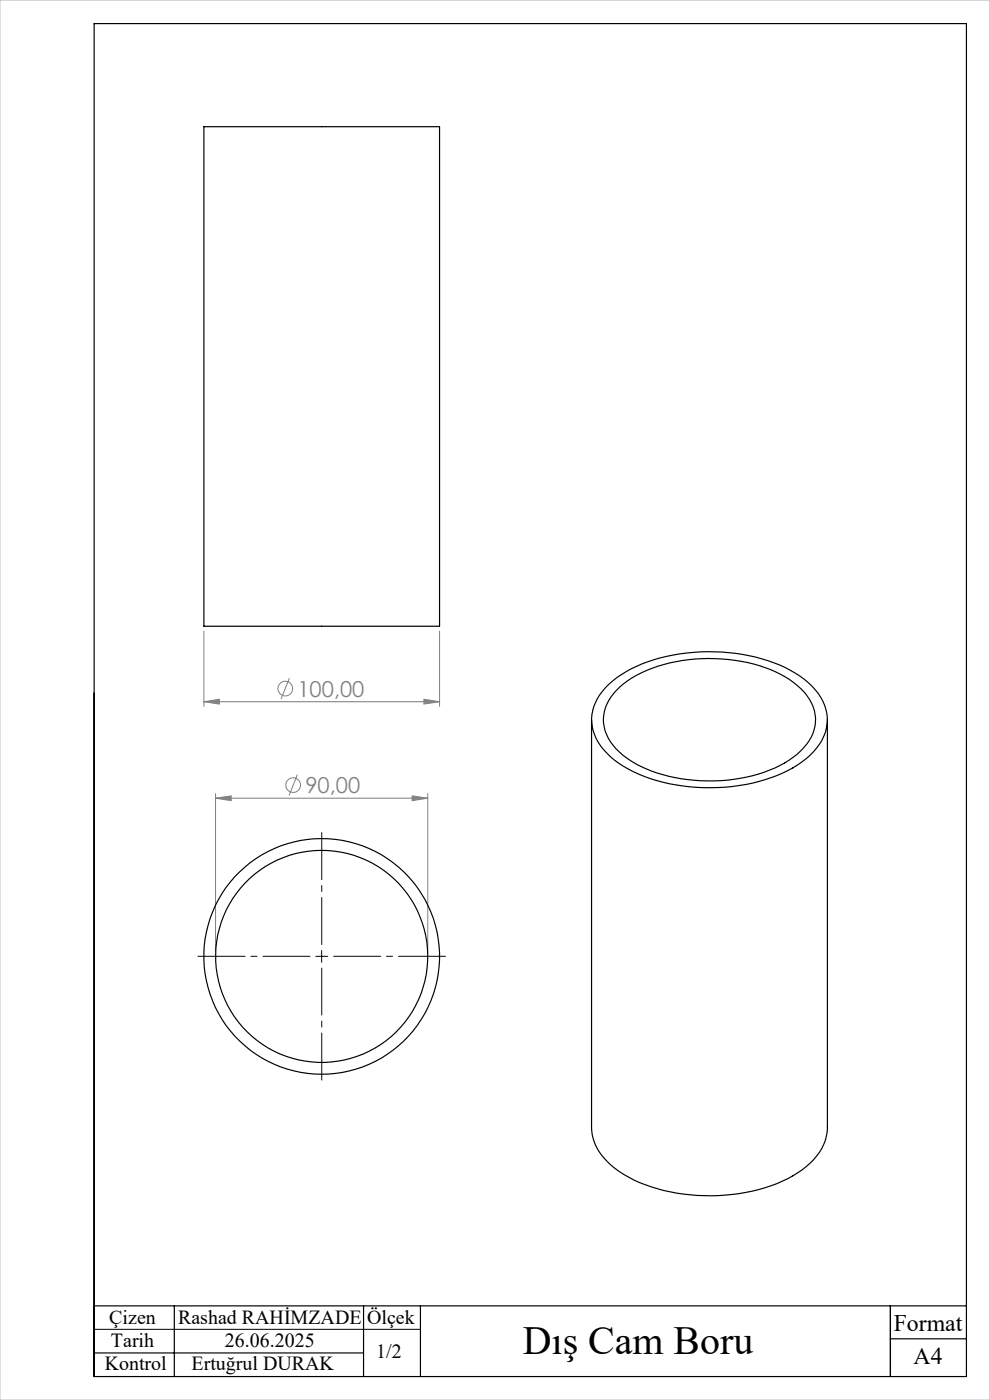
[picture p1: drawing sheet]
<svg xmlns="http://www.w3.org/2000/svg" width="210mm" height="297mm" viewBox="0 0 210 297" stroke-linecap="round" stroke-linejoin="round" font-family="sans-serif">
<g fill="none" stroke="#808080" stroke-width=".21">
<path d="M43.3 133.9v16M93.2 133.9v16M43.3 148.9l3.2-.6v1.1zM43.3 148.9h49.9M61.4 143.9l-1.8 4.4M89.9 148.3l3.3 .6-3.3 .5zM45.7 169.3l3.3-.5v1.1zM45.7 168.3v33.6M45.7 169.3h45M63.1 164.3l-1.8 4.5M87.4 168.8l3.3 .5-3.3 .6zM90.7 168.3v33.6"/>
<circle cx="60.5" cy="146.1" r="1.55"/>
<circle cx="62.2" cy="166.5" r="1.56"/>
</g>
<path d="M65.8 202.9h-23.8M68.3 200.4v-23.8M68.3 205.4v23.7M70.8 202.9h23.7" fill="none" stroke="#000" stroke-width=".21" stroke-dasharray="15.2 1.3 1.3 1.3" stroke-dashoffset="5.3"/>
<path d="M67 202.9h2.5M68.2 201.6v2.5M20 282h69.2" fill="none" stroke="#000" stroke-width=".21"/>
<path d="M20 5h185v287h-185zM20 277h185M37 277v15M77.1 277v15M89.2 277v15M188.9 277v15M20 287h57.1M188.9 284h16.1" fill="none" stroke="#000" stroke-width=".25"/>
<path d="M0 0h210v297h-210z" fill="none" stroke="#c0c0c0" stroke-width=".21"/>
<path d="M43.3 148.9l3.2-.6v1.1zM89.9 148.3l3.3 .6-3.3 .5zM45.7 169.3l3.3-.5v1.1zM87.4 168.8l3.3 .5-3.3 .6z" fill="#808080"/>
<g fill="none" stroke="#000" stroke-width=".25">
<path d="M43.3 26.9h49.9v106h-49.9zM125.5 152.7v86.6a11 11 0 0 0 4.9 8.5 32.7 32.7 0 0 0 19 5.8 35.7 35.7 0 0 0 19.8-4.8 12.9 12.9 0 0 0 6.2-8.5l.1-87.6M129.2 145.2a28.8 28.8 0 0 1 16.5-6.7 38 38 0 0 1 21.9 3.7 13.8 13.8 0 0 1 7.8 9 10.4 10.4 0 0 1-4.4 9.7 31.8 31.8 0 0 1-17.2 6.1 36.6 36.6 0 0 1-22.5-5 12.1 12.1 0 0 1-5.8-8.7 10.3 10.3 0 0 1 3.7-8.1zM130.8 146.4a24.5 24.5 0 0 1 14-6.3 35.5 35.5 0 0 1 20.8 3 13.3 13.3 0 0 1 7.2 7.7 8.7 8.7 0 0 1-3 8.5 24.9 24.9 0 0 1-14.3 6 34.8 34.8 0 0 1-20.7-3.3 12.4 12.4 0 0 1-6.6-7.8 8.5 8.5 0 0 1 2.6-7.8z"/>
<circle cx="68.2" cy="202.9" r="22.5"/>
<circle cx="68.2" cy="202.9" r="25"/>
</g>
<text font-size="8.5" x="110.9" y="287.2">Dış Cam Boru</text>
<g font-size="5">
<text x="189.6" y="282.4">Format</text>
<text x="193.8" y="289.4">A4</text>
</g>
<g font-size="4.7" fill="#808080">
<text x="63.1" y="147.8">100,00</text>
<text x="64.8" y="168.3">90,00</text>
</g>
<g font-size="4.2">
<text x="23.2" y="280.8">Çizen</text>
<text x="37.8" y="280.8">Rashad RAHİMZADE</text>
<text x="77.9" y="280.8">Ölçek</text>
<text x="23.5" y="285.9">Tarih</text>
<text x="47.7" y="285.9">26.06.2025</text>
<text x="22.2" y="290.7">Kontrol</text>
<text x="40.6" y="290.7">Ertuğrul DURAK</text>
<text x="79.8" y="288.1">1/2</text>
</g>
</svg>
